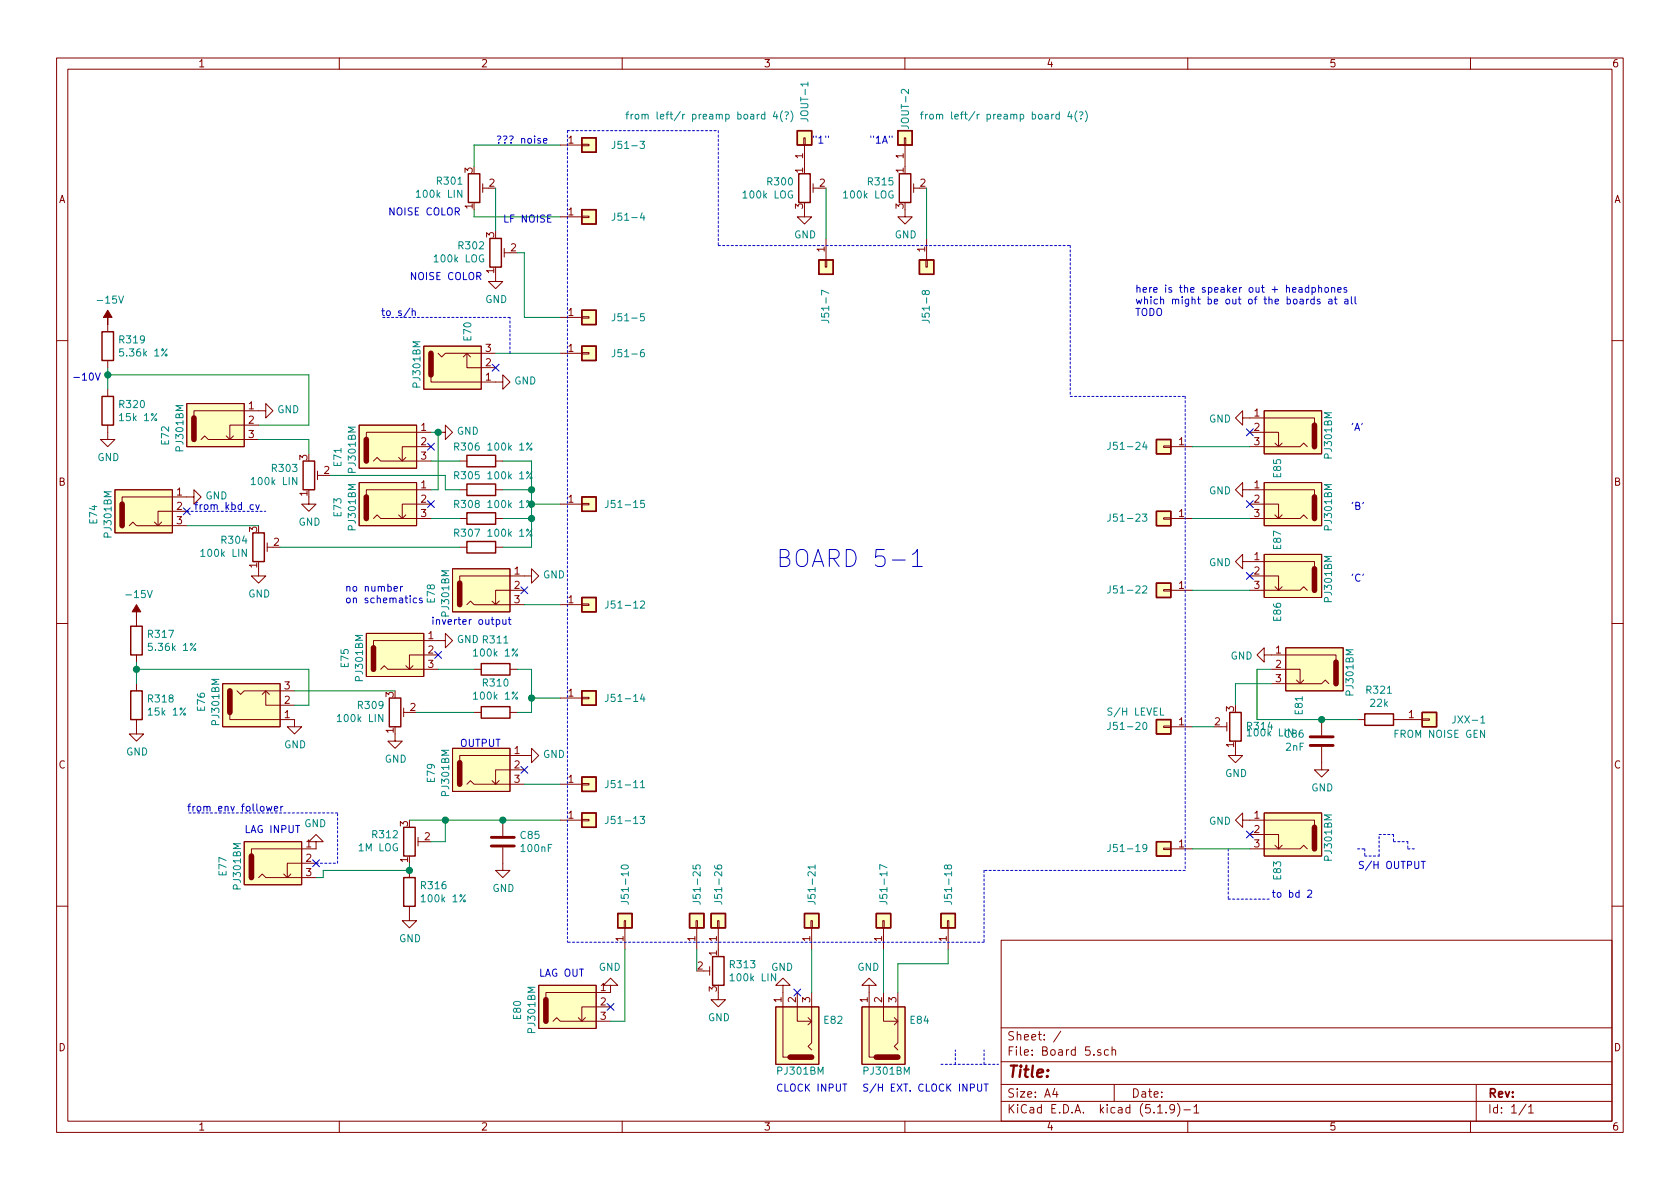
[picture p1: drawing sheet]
EESchema Schematic File Version 4
EELAYER 30 0
EELAYER END
$Descr A4 11693 8268
encoding utf-8
Sheet 1 1
Title ""
Date ""
Rev ""
Comp ""
Comment1 ""
Comment2 ""
Comment3 ""
Comment4 ""
$EndDescr
$Comp
L Connector_Generic:Conn_01x01 J51-18
U 1 1
P 6600 6400
F 0 "J51-18" H 7000 6400 50  0000 R CNN
F 1 "~" V 6473 6312 50  0000 R CNN
F 2 "" H 6600 6400 50  0001 C CNN
F 3 "~" H 6600 6400 50  0001 C CNN
	1    6600 6400
	0    -1   -1   0   
$EndComp
$Comp
L Connector_Generic:Conn_01x01 J51-17
U 1 1
P 6150 6400
F 0 "J51-17" H 6550 6400 50  0000 R CNN
F 1 "~" V 6023 6312 50  0000 R CNN
F 2 "" H 6150 6400 50  0001 C CNN
F 3 "~" H 6150 6400 50  0001 C CNN
	1    6150 6400
	0    -1   -1   0   
$EndComp
$Comp
L Connector_Generic:Conn_01x01 J51-21
U 1 1
P 5650 6400
F 0 "J51-21" H 6050 6400 50  0000 R CNN
F 1 "~" H 6300 6300 50  0000 R CNN
F 2 "" H 5650 6400 50  0001 C CNN
F 3 "~" H 5650 6400 50  0001 C CNN
	1    5650 6400
	0    -1   -1   0   
$EndComp
$Comp
L w_connector:PJ301BM E82
U 1 1
P 5550 7000
F 0 "E82" V 5454 6822 50  0000 R CNN
F 1 "PJ301BM" V 5100 7150 50  0000 R CNN
F 2 "" H 5700 7100 50  0001 C CNN
F 3 "https://www.thonk.co.uk/shop/3-5mm-jacks/" H 5700 7100 50  0001 C CNN
	1    5550 7000
	0    -1   -1   0   
$EndComp
Wire Wire Line
	6600 6600 6600 6700
Wire Wire Line
	6600 6700 6250 6700
Wire Wire Line
	6250 6700 6250 6900
Wire Wire Line
	6150 6900 6150 6600
Wire Wire Line
	5650 6900 5650 6600
$Comp
L power:GND #PWR0101
U 1 1
P 5450 6900
F 0 "#PWR0101" H 5450 6650 50  0001 C CNN
F 1 "GND" H 5455 6727 50  0000 C CNN
F 2 "" H 5450 6900 50  0001 C CNN
F 3 "" H 5450 6900 50  0001 C CNN
	1    5450 6900
	-1   0    0    1   
$EndComp
$Comp
L power:GND #PWR0102
U 1 1
P 6050 6900
F 0 "#PWR0102" H 6050 6650 50  0001 C CNN
F 1 "GND" H 6055 6727 50  0000 C CNN
F 2 "" H 6050 6900 50  0001 C CNN
F 3 "" H 6050 6900 50  0001 C CNN
	1    6050 6900
	-1   0    0    1   
$EndComp
NoConn ~ 5550 6900
Text Notes 6000 7600 0    50   ~ 0
S/H EXT. CLOCK INPUT
Text Notes 5400 7600 0    50   ~ 0
CLOCK INPUT
$Comp
L Connector_Generic:Conn_01x01 J51-19
U 1 1
P 8100 5900
F 0 "J51-19" H 8500 5900 50  0000 R CNN
F 1 "~" V 7973 5812 50  0000 R CNN
F 2 "" H 8100 5900 50  0001 C CNN
F 3 "~" H 8100 5900 50  0001 C CNN
	1    8100 5900
	-1   0    0    1   
$EndComp
$Comp
L w_connector:PJ301BM E83
U 1 1
P 8800 5800
F 0 "E83" V 8704 5622 50  0000 R CNN
F 1 "PJ301BM" V 8350 5950 50  0000 R CNN
F 2 "" H 8950 5900 50  0001 C CNN
F 3 "https://www.thonk.co.uk/shop/3-5mm-jacks/" H 8950 5900 50  0001 C CNN
	1    8800 5800
	-1   0    0    -1  
$EndComp
Wire Wire Line
	8700 5900 8300 5900
Wire Notes Line
	8550 5900 8550 6250
Wire Notes Line
	8550 6250 8850 6250
Text Notes 8850 6250 0    50   ~ 0
to bd 2
NoConn ~ 8700 5800
$Comp
L power:GND #PWR0103
U 1 1
P 8700 5700
F 0 "#PWR0103" H 8700 5450 50  0001 C CNN
F 1 "GND" V 8705 5572 50  0000 R CNN
F 2 "" H 8700 5700 50  0001 C CNN
F 3 "" H 8700 5700 50  0001 C CNN
	1    8700 5700
	0    1    1    0   
$EndComp
Wire Notes Line
	6650 7400 6650 7300
Wire Notes Line
	6850 7400 6850 7300
Wire Notes Line
	6550 7400 6950 7400
Text Notes 9450 6050 0    50   ~ 0
S/H OUTPUT
Wire Notes Line
	9450 5900 9500 5900
Wire Notes Line
	9500 5900 9500 5950
Wire Notes Line
	9500 5950 9600 5950
Wire Notes Line
	9600 5950 9600 5800
Wire Notes Line
	9700 5800 9700 5850
Wire Notes Line
	9800 5850 9800 5900
Wire Notes Line
	9800 5900 9850 5900
Wire Notes Line
	9600 5800 9700 5800
Wire Notes Line
	9700 5850 9800 5850
$Comp
L Connector_Generic:Conn_01x01 J51-20
U 1 1
P 8100 5050
F 0 "J51-20" H 8500 5050 50  0000 R CNN
F 1 "S/H LEVEL" H 8500 4950 50  0000 R CNN
F 2 "" H 8100 5050 50  0001 C CNN
F 3 "~" H 8100 5050 50  0001 C CNN
	1    8100 5050
	-1   0    0    1   
$EndComp
$Comp
L Device:R_POT_TRIM R314
U 1 1
P 8600 5050
F 0 "R314" H 8530 5050 50  0000 R CNN
F 1 "100k LIN" H 8530 5095 50  0000 R CNN
F 2 "" H 8600 5050 50  0001 C CNN
F 3 "~" H 8600 5050 50  0001 C CNN
	1    8600 5050
	-1   0    0    1   
$EndComp
Wire Wire Line
	8450 5050 8300 5050
$Comp
L power:GND #PWR0104
U 1 1
P 8600 5200
F 0 "#PWR0104" H 8600 4950 50  0001 C CNN
F 1 "GND" H 8605 5027 50  0000 C CNN
F 2 "" H 8600 5200 50  0001 C CNN
F 3 "" H 8600 5200 50  0001 C CNN
	1    8600 5200
	1    0    0    -1  
$EndComp
$Comp
L w_connector:PJ301BM E81
U 1 1
P 8950 4650
F 0 "E81" V 8854 4472 50  0000 R CNN
F 1 "PJ301BM" V 8500 4800 50  0000 R CNN
F 2 "" H 9100 4750 50  0001 C CNN
F 3 "https://www.thonk.co.uk/shop/3-5mm-jacks/" H 9100 4750 50  0001 C CNN
	1    8950 4650
	-1   0    0    -1  
$EndComp
Wire Wire Line
	8850 4750 8600 4750
Wire Wire Line
	8600 4750 8600 4900
$Comp
L power:GND #PWR0105
U 1 1
P 8850 4550
F 0 "#PWR0105" H 8850 4300 50  0001 C CNN
F 1 "GND" V 8855 4422 50  0000 R CNN
F 2 "" H 8850 4550 50  0001 C CNN
F 3 "" H 8850 4550 50  0001 C CNN
	1    8850 4550
	0    1    1    0   
$EndComp
Wire Wire Line
	8850 4650 8750 4650
Wire Wire Line
	8750 4650 8750 5000
Wire Wire Line
	8750 5000 9200 5000
$Comp
L Device:C C86
U 1 1
P 9200 5150
F 0 "C86" H 9085 5104 50  0000 R CNN
F 1 "2nF" H 9085 5195 50  0000 R CNN
F 2 "" H 9238 5000 50  0001 C CNN
F 3 "~" H 9200 5150 50  0001 C CNN
	1    9200 5150
	1    0    0    1   
$EndComp
$Comp
L Device:R R321
U 1 1
P 9600 5000
F 0 "R321" V 9393 5000 50  0000 C CNN
F 1 "22k" V 9484 5000 50  0000 C CNN
F 2 "" V 9530 5000 50  0001 C CNN
F 3 "~" H 9600 5000 50  0001 C CNN
	1    9600 5000
	0    1    1    0   
$EndComp
Wire Wire Line
	9450 5000 9200 5000
Connection ~ 9200 5000
$Comp
L Connector_Generic:Conn_01x01 JXX-1
U 1 1
P 9950 5000
F 0 "JXX-1" H 10350 5000 50  0000 R CNN
F 1 "FROM NOISE GEN" H 10350 4900 50  0000 R CNN
F 2 "" H 9950 5000 50  0001 C CNN
F 3 "~" H 9950 5000 50  0001 C CNN
	1    9950 5000
	1    0    0    -1  
$EndComp
$Comp
L power:GND #PWR0106
U 1 1
P 9200 5300
F 0 "#PWR0106" H 9200 5050 50  0001 C CNN
F 1 "GND" H 9205 5127 50  0000 C CNN
F 2 "" H 9200 5300 50  0001 C CNN
F 3 "" H 9200 5300 50  0001 C CNN
	1    9200 5300
	1    0    0    -1  
$EndComp
$Comp
L Connector_Generic:Conn_01x01 J51-22
U 1 1
P 8100 4100
F 0 "J51-22" H 8500 4100 50  0000 R CNN
F 1 "~" V 7973 4012 50  0000 R CNN
F 2 "" H 8100 4100 50  0001 C CNN
F 3 "~" H 8100 4100 50  0001 C CNN
	1    8100 4100
	-1   0    0    1   
$EndComp
$Comp
L w_connector:PJ301BM E86
U 1 1
P 8800 4000
F 0 "E86" V 8704 3822 50  0000 R CNN
F 1 "PJ301BM" V 8350 4150 50  0000 R CNN
F 2 "" H 8950 4100 50  0001 C CNN
F 3 "https://www.thonk.co.uk/shop/3-5mm-jacks/" H 8950 4100 50  0001 C CNN
	1    8800 4000
	-1   0    0    -1  
$EndComp
Wire Wire Line
	8700 4100 8300 4100
NoConn ~ 8700 4000
$Comp
L power:GND #PWR0107
U 1 1
P 8700 3900
F 0 "#PWR0107" H 8700 3650 50  0001 C CNN
F 1 "GND" V 8705 3772 50  0000 R CNN
F 2 "" H 8700 3900 50  0001 C CNN
F 3 "" H 8700 3900 50  0001 C CNN
	1    8700 3900
	0    1    1    0   
$EndComp
$Comp
L Connector_Generic:Conn_01x01 J51-23
U 1 1
P 8100 3600
F 0 "J51-23" H 8500 3600 50  0000 R CNN
F 1 "~" V 7973 3512 50  0000 R CNN
F 2 "" H 8100 3600 50  0001 C CNN
F 3 "~" H 8100 3600 50  0001 C CNN
	1    8100 3600
	-1   0    0    1   
$EndComp
$Comp
L w_connector:PJ301BM E87
U 1 1
P 8800 3500
F 0 "E87" V 8704 3322 50  0000 R CNN
F 1 "PJ301BM" V 8350 3650 50  0000 R CNN
F 2 "" H 8950 3600 50  0001 C CNN
F 3 "https://www.thonk.co.uk/shop/3-5mm-jacks/" H 8950 3600 50  0001 C CNN
	1    8800 3500
	-1   0    0    -1  
$EndComp
Wire Wire Line
	8700 3600 8300 3600
NoConn ~ 8700 3500
$Comp
L power:GND #PWR0108
U 1 1
P 8700 3400
F 0 "#PWR0108" H 8700 3150 50  0001 C CNN
F 1 "GND" V 8705 3272 50  0000 R CNN
F 2 "" H 8700 3400 50  0001 C CNN
F 3 "" H 8700 3400 50  0001 C CNN
	1    8700 3400
	0    1    1    0   
$EndComp
$Comp
L Connector_Generic:Conn_01x01 J51-24
U 1 1
P 8100 3100
F 0 "J51-24" H 8500 3100 50  0000 R CNN
F 1 "~" V 7973 3012 50  0000 R CNN
F 2 "" H 8100 3100 50  0001 C CNN
F 3 "~" H 8100 3100 50  0001 C CNN
	1    8100 3100
	-1   0    0    1   
$EndComp
$Comp
L w_connector:PJ301BM E85
U 1 1
P 8800 3000
F 0 "E85" V 8704 2822 50  0000 R CNN
F 1 "PJ301BM" V 8350 3150 50  0000 R CNN
F 2 "" H 8950 3100 50  0001 C CNN
F 3 "https://www.thonk.co.uk/shop/3-5mm-jacks/" H 8950 3100 50  0001 C CNN
	1    8800 3000
	-1   0    0    -1  
$EndComp
Wire Wire Line
	8700 3100 8300 3100
NoConn ~ 8700 3000
$Comp
L power:GND #PWR0109
U 1 1
P 8700 2900
F 0 "#PWR0109" H 8700 2650 50  0001 C CNN
F 1 "GND" V 8705 2772 50  0000 R CNN
F 2 "" H 8700 2900 50  0001 C CNN
F 3 "" H 8700 2900 50  0001 C CNN
	1    8700 2900
	0    1    1    0   
$EndComp
Text Notes 9400 3000 0    50   ~ 0
'A'
Text Notes 9400 3550 0    50   ~ 0
'B'
Text Notes 9400 4050 0    50   ~ 0
'C'
Text Notes 7900 2200 0    50   ~ 0
here is the speaker out + headphones\nwhich might be out of the boards at all\nTODO
$Comp
L Device:R_POT_TRIM R300
U 1 1
P 5600 1300
F 0 "R300" H 5530 1346 50  0000 R CNN
F 1 "100k LOG" H 5530 1255 50  0000 R CNN
F 2 "" H 5600 1300 50  0001 C CNN
F 3 "~" H 5600 1300 50  0001 C CNN
	1    5600 1300
	1    0    0    -1  
$EndComp
$Comp
L Device:R_POT_TRIM R315
U 1 1
P 6300 1300
F 0 "R315" H 6230 1346 50  0000 R CNN
F 1 "100k LOG" H 6230 1255 50  0000 R CNN
F 2 "" H 6300 1300 50  0001 C CNN
F 3 "~" H 6300 1300 50  0001 C CNN
	1    6300 1300
	1    0    0    -1  
$EndComp
$Comp
L Connector_Generic:Conn_01x01 JOUT-1
U 1 1
P 5600 950
F 0 "JOUT-1" H 6000 950 50  0000 R CNN
F 1 "from left/r preamp board 4(?)" V 5750 2200 50  0000 R CNN
F 2 "" H 5600 950 50  0001 C CNN
F 3 "~" H 5600 950 50  0001 C CNN
	1    5600 950 
	0    -1   -1   0   
$EndComp
$Comp
L Connector_Generic:Conn_01x01 JOUT-2
U 1 1
P 6300 950
F 0 "JOUT-2" H 6650 950 50  0000 R CNN
F 1 "from left/r preamp board 4(?)" V 6450 850 50  0000 R CNN
F 2 "" H 6300 950 50  0001 C CNN
F 3 "~" H 6300 950 50  0001 C CNN
	1    6300 950 
	0    -1   -1   0   
$EndComp
$Comp
L power:GND #PWR0110
U 1 1
P 5600 1450
F 0 "#PWR0110" H 5600 1200 50  0001 C CNN
F 1 "GND" H 5605 1277 50  0000 C CNN
F 2 "" H 5600 1450 50  0001 C CNN
F 3 "" H 5600 1450 50  0001 C CNN
	1    5600 1450
	1    0    0    -1  
$EndComp
$Comp
L power:GND #PWR0111
U 1 1
P 6300 1450
F 0 "#PWR0111" H 6300 1200 50  0001 C CNN
F 1 "GND" H 6305 1277 50  0000 C CNN
F 2 "" H 6300 1450 50  0001 C CNN
F 3 "" H 6300 1450 50  0001 C CNN
	1    6300 1450
	1    0    0    -1  
$EndComp
$Comp
L Connector_Generic:Conn_01x01 J51-7
U 1 1
P 5750 1850
F 0 "J51-7" H 6150 1850 50  0000 R CNN
F 1 "~" V 5623 1762 50  0000 R CNN
F 2 "" H 5750 1850 50  0001 C CNN
F 3 "~" H 5750 1850 50  0001 C CNN
	1    5750 1850
	0    1    1    0   
$EndComp
$Comp
L Connector_Generic:Conn_01x01 J51-8
U 1 1
P 6450 1850
F 0 "J51-8" H 6850 1850 50  0000 R CNN
F 1 "~" V 6323 1762 50  0000 R CNN
F 2 "" H 6450 1850 50  0001 C CNN
F 3 "~" H 6450 1850 50  0001 C CNN
	1    6450 1850
	0    1    1    0   
$EndComp
Wire Wire Line
	6450 1300 6450 1650
Wire Wire Line
	5750 1650 5750 1300
$Comp
L Device:R_POT_TRIM R301
U 1 1
P 3300 1300
F 0 "R301" H 3230 1254 50  0000 R CNN
F 1 "100k LIN" H 3230 1345 50  0000 R CNN
F 2 "" H 3300 1300 50  0001 C CNN
F 3 "~" H 3300 1300 50  0001 C CNN
	1    3300 1300
	1    0    0    1   
$EndComp
Text Notes 2700 1500 0    50   ~ 0
NOISE COLOR
$Comp
L Device:R_POT_TRIM R302
U 1 1
P 3450 1750
F 0 "R302" H 3380 1704 50  0000 R CNN
F 1 "100k LOG" H 3380 1795 50  0000 R CNN
F 2 "" H 3450 1750 50  0001 C CNN
F 3 "~" H 3450 1750 50  0001 C CNN
	1    3450 1750
	1    0    0    1   
$EndComp
Text Notes 2850 1950 0    50   ~ 0
NOISE COLOR
$Comp
L Connector_Generic:Conn_01x01 J51-3
U 1 1
P 4100 1000
F 0 "J51-3" H 4500 1000 50  0000 R CNN
F 1 "~" V 3973 912 50  0000 R CNN
F 2 "" H 4100 1000 50  0001 C CNN
F 3 "~" H 4100 1000 50  0001 C CNN
	1    4100 1000
	1    0    0    -1  
$EndComp
$Comp
L Connector_Generic:Conn_01x01 J51-4
U 1 1
P 4100 1500
F 0 "J51-4" H 4500 1500 50  0000 R CNN
F 1 "~" V 3973 1412 50  0000 R CNN
F 2 "" H 4100 1500 50  0001 C CNN
F 3 "~" H 4100 1500 50  0001 C CNN
	1    4100 1500
	1    0    0    -1  
$EndComp
Text Notes 3450 1000 0    50   ~ 0
??? noise
Text Notes 3500 1550 0    50   ~ 0
LF NOISE
$Comp
L power:GND #PWR0112
U 1 1
P 3450 1900
F 0 "#PWR0112" H 3450 1650 50  0001 C CNN
F 1 "GND" H 3455 1727 50  0000 C CNN
F 2 "" H 3450 1900 50  0001 C CNN
F 3 "" H 3450 1900 50  0001 C CNN
	1    3450 1900
	1    0    0    -1  
$EndComp
$Comp
L Connector_Generic:Conn_01x01 J51-5
U 1 1
P 4100 2200
F 0 "J51-5" H 4500 2200 50  0000 R CNN
F 1 "~" V 3973 2112 50  0000 R CNN
F 2 "" H 4100 2200 50  0001 C CNN
F 3 "~" H 4100 2200 50  0001 C CNN
	1    4100 2200
	1    0    0    -1  
$EndComp
$Comp
L Connector_Generic:Conn_01x01 J51-6
U 1 1
P 4100 2450
F 0 "J51-6" H 4500 2450 50  0000 R CNN
F 1 "~" V 3973 2362 50  0000 R CNN
F 2 "" H 4100 2450 50  0001 C CNN
F 3 "~" H 4100 2450 50  0001 C CNN
	1    4100 2450
	1    0    0    -1  
$EndComp
Wire Wire Line
	3300 1150 3300 1000
Wire Wire Line
	3300 1000 3900 1000
Wire Wire Line
	3300 1450 3300 1500
Wire Wire Line
	3300 1500 3900 1500
Wire Wire Line
	3450 1300 3450 1600
Wire Wire Line
	3600 1750 3650 1750
Wire Wire Line
	3650 1750 3650 2200
Wire Wire Line
	3650 2200 3900 2200
$Comp
L w_connector:PJ301BM E70
U 1 1
P 3350 2550
F 0 "E70" V 3254 2372 50  0000 R CNN
F 1 "PJ301BM" V 2900 2700 50  0000 R CNN
F 2 "" H 3500 2650 50  0001 C CNN
F 3 "https://www.thonk.co.uk/shop/3-5mm-jacks/" H 3500 2650 50  0001 C CNN
	1    3350 2550
	1    0    0    1   
$EndComp
Wire Wire Line
	3450 2450 3900 2450
NoConn ~ 3450 2550
$Comp
L power:GND #PWR0113
U 1 1
P 3450 2650
F 0 "#PWR0113" H 3450 2400 50  0001 C CNN
F 1 "GND" V 3455 2522 50  0000 R CNN
F 2 "" H 3450 2650 50  0001 C CNN
F 3 "" H 3450 2650 50  0001 C CNN
	1    3450 2650
	0    -1   -1   0   
$EndComp
Wire Notes Line
	3550 2450 3550 2200
Wire Notes Line
	3550 2200 2650 2200
Text Notes 2650 2200 0    50   ~ 0
to s/h
$Comp
L Connector_Generic:Conn_01x01 J51-15
U 1 1
P 4100 3500
F 0 "J51-15" H 4500 3500 50  0000 R CNN
F 1 "~" V 3973 3412 50  0000 R CNN
F 2 "" H 4100 3500 50  0001 C CNN
F 3 "~" H 4100 3500 50  0001 C CNN
	1    4100 3500
	1    0    0    -1  
$EndComp
$Comp
L Connector_Generic:Conn_01x01 J51-12
U 1 1
P 4100 4200
F 0 "J51-12" H 4500 4200 50  0000 R CNN
F 1 "~" V 3973 4112 50  0000 R CNN
F 2 "" H 4100 4200 50  0001 C CNN
F 3 "~" H 4100 4200 50  0001 C CNN
	1    4100 4200
	1    0    0    -1  
$EndComp
$Comp
L Connector_Generic:Conn_01x01 J51-14
U 1 1
P 4100 4850
F 0 "J51-14" H 4500 4850 50  0000 R CNN
F 1 "~" V 3973 4762 50  0000 R CNN
F 2 "" H 4100 4850 50  0001 C CNN
F 3 "~" H 4100 4850 50  0001 C CNN
	1    4100 4850
	1    0    0    -1  
$EndComp
$Comp
L Connector_Generic:Conn_01x01 J51-11
U 1 1
P 4100 5450
F 0 "J51-11" H 4500 5450 50  0000 R CNN
F 1 "~" V 3973 5362 50  0000 R CNN
F 2 "" H 4100 5450 50  0001 C CNN
F 3 "~" H 4100 5450 50  0001 C CNN
	1    4100 5450
	1    0    0    -1  
$EndComp
$Comp
L Connector_Generic:Conn_01x01 J51-13
U 1 1
P 4100 5700
F 0 "J51-13" H 4500 5700 50  0000 R CNN
F 1 "~" V 3973 5612 50  0000 R CNN
F 2 "" H 4100 5700 50  0001 C CNN
F 3 "~" H 4100 5700 50  0001 C CNN
	1    4100 5700
	1    0    0    -1  
$EndComp
$Comp
L Device:R R306
U 1 1
P 3350 3200
F 0 "R306" V 3250 3100 50  0000 C CNN
F 1 "100k 1%" V 3250 3400 50  0000 C CNN
F 2 "" V 3280 3200 50  0001 C CNN
F 3 "~" H 3350 3200 50  0001 C CNN
	1    3350 3200
	0    1    1    0   
$EndComp
$Comp
L Device:R R305
U 1 1
P 3350 3400
F 0 "R305" V 3250 3300 50  0000 C CNN
F 1 "100k 1%" V 3250 3600 50  0000 C CNN
F 2 "" V 3280 3400 50  0001 C CNN
F 3 "~" H 3350 3400 50  0001 C CNN
	1    3350 3400
	0    1    1    0   
$EndComp
$Comp
L Device:R R308
U 1 1
P 3350 3600
F 0 "R308" V 3250 3500 50  0000 C CNN
F 1 "100k 1%" V 3250 3800 50  0000 C CNN
F 2 "" V 3280 3600 50  0001 C CNN
F 3 "~" H 3350 3600 50  0001 C CNN
	1    3350 3600
	0    1    1    0   
$EndComp
$Comp
L Device:R R307
U 1 1
P 3350 3800
F 0 "R307" V 3250 3700 50  0000 C CNN
F 1 "100k 1%" V 3250 4000 50  0000 C CNN
F 2 "" V 3280 3800 50  0001 C CNN
F 3 "~" H 3350 3800 50  0001 C CNN
	1    3350 3800
	0    1    1    0   
$EndComp
$Comp
L w_connector:PJ301BM E71
U 1 1
P 2900 3100
F 0 "E71" V 2350 3100 50  0000 R CNN
F 1 "PJ301BM" V 2450 3250 50  0000 R CNN
F 2 "" H 3050 3200 50  0001 C CNN
F 3 "https://www.thonk.co.uk/shop/3-5mm-jacks/" H 3050 3200 50  0001 C CNN
	1    2900 3100
	1    0    0    -1  
$EndComp
$Comp
L w_connector:PJ301BM E73
U 1 1
P 2900 3500
F 0 "E73" V 2350 3550 50  0000 R CNN
F 1 "PJ301BM" V 2450 3650 50  0000 R CNN
F 2 "" H 3050 3600 50  0001 C CNN
F 3 "https://www.thonk.co.uk/shop/3-5mm-jacks/" H 3050 3600 50  0001 C CNN
	1    2900 3500
	1    0    0    -1  
$EndComp
NoConn ~ 3000 3100
NoConn ~ 3000 3500
$Comp
L power:GND #PWR0114
U 1 1
P 3050 3000
F 0 "#PWR0114" H 3050 2750 50  0001 C CNN
F 1 "GND" V 3055 2872 50  0000 R CNN
F 2 "" H 3050 3000 50  0001 C CNN
F 3 "" H 3050 3000 50  0001 C CNN
	1    3050 3000
	0    -1   -1   0   
$EndComp
Wire Wire Line
	3000 3000 3050 3000
Wire Wire Line
	3050 3000 3050 3400
Wire Wire Line
	3050 3400 3000 3400
Connection ~ 3050 3000
Wire Wire Line
	3000 3200 3200 3200
Wire Wire Line
	3000 3600 3200 3600
Wire Wire Line
	3500 3200 3700 3200
Wire Wire Line
	3700 3200 3700 3400
Wire Wire Line
	3700 3500 3900 3500
Wire Wire Line
	3500 3400 3700 3400
Connection ~ 3700 3400
Wire Wire Line
	3700 3400 3700 3500
Wire Wire Line
	3700 3500 3700 3600
Wire Wire Line
	3700 3600 3500 3600
Connection ~ 3700 3500
Wire Wire Line
	3500 3800 3700 3800
Wire Wire Line
	3700 3800 3700 3600
Connection ~ 3700 3600
$Comp
L Device:R_POT_TRIM R303
U 1 1
P 2150 3300
F 0 "R303" H 2081 3254 50  0000 R CNN
F 1 "100k LIN" H 2081 3345 50  0000 R CNN
F 2 "" H 2150 3300 50  0001 C CNN
F 3 "~" H 2150 3300 50  0001 C CNN
	1    2150 3300
	1    0    0    1   
$EndComp
$Comp
L w_connector:PJ301BM E72
U 1 1
P 1700 2950
F 0 "E72" V 1150 2950 50  0000 R CNN
F 1 "PJ301BM" V 1250 3100 50  0000 R CNN
F 2 "" H 1850 3050 50  0001 C CNN
F 3 "https://www.thonk.co.uk/shop/3-5mm-jacks/" H 1850 3050 50  0001 C CNN
	1    1700 2950
	1    0    0    -1  
$EndComp
Wire Wire Line
	3200 3400 3100 3400
Wire Wire Line
	3100 3400 3100 3300
Wire Wire Line
	3100 3300 2300 3300
$Comp
L power:GND #PWR0115
U 1 1
P 2150 3450
F 0 "#PWR0115" H 2150 3200 50  0001 C CNN
F 1 "GND" H 2155 3277 50  0000 C CNN
F 2 "" H 2150 3450 50  0001 C CNN
F 3 "" H 2150 3450 50  0001 C CNN
	1    2150 3450
	1    0    0    -1  
$EndComp
Wire Wire Line
	1800 3050 2150 3050
Wire Wire Line
	2150 3050 2150 3150
$Comp
L power:GND #PWR0116
U 1 1
P 1800 2850
F 0 "#PWR0116" H 1800 2600 50  0001 C CNN
F 1 "GND" V 1805 2722 50  0000 R CNN
F 2 "" H 1800 2850 50  0001 C CNN
F 3 "" H 1800 2850 50  0001 C CNN
	1    1800 2850
	0    -1   -1   0   
$EndComp
$Comp
L Device:R R320
U 1 1
P 750 2850
F 0 "R320" H 820 2896 50  0000 L CNN
F 1 "15k 1%" H 820 2805 50  0000 L CNN
F 2 "" V 680 2850 50  0001 C CNN
F 3 "~" H 750 2850 50  0001 C CNN
	1    750  2850
	1    0    0    -1  
$EndComp
$Comp
L Device:R R319
U 1 1
P 750 2400
F 0 "R319" H 820 2446 50  0000 L CNN
F 1 "5.36k 1%" H 820 2355 50  0000 L CNN
F 2 "" V 680 2400 50  0001 C CNN
F 3 "~" H 750 2400 50  0001 C CNN
	1    750  2400
	1    0    0    -1  
$EndComp
Text Notes 500  2650 0    50   ~ 0
-10V
Wire Wire Line
	750  2550 750  2600
Wire Wire Line
	750  2600 2150 2600
Wire Wire Line
	2150 2600 2150 2950
Wire Wire Line
	2150 2950 1800 2950
Connection ~ 750  2600
Wire Wire Line
	750  2600 750  2700
$Comp
L power:-15V #PWR0117
U 1 1
P 750 2250
F 0 "#PWR0117" H 750 2350 50  0001 C CNN
F 1 "-15V" H 765 2423 50  0000 C CNN
F 2 "" H 750 2250 50  0001 C CNN
F 3 "" H 750 2250 50  0001 C CNN
	1    750  2250
	1    0    0    -1  
$EndComp
$Comp
L power:GND #PWR0118
U 1 1
P 750 3000
F 0 "#PWR0118" H 750 2750 50  0001 C CNN
F 1 "GND" H 755 2827 50  0000 C CNN
F 2 "" H 750 3000 50  0001 C CNN
F 3 "" H 750 3000 50  0001 C CNN
	1    750  3000
	1    0    0    -1  
$EndComp
$Comp
L Device:R_POT_TRIM R304
U 1 1
P 1800 3800
F 0 "R304" H 1730 3754 50  0000 R CNN
F 1 "100k LIN" H 1730 3845 50  0000 R CNN
F 2 "" H 1800 3800 50  0001 C CNN
F 3 "~" H 1800 3800 50  0001 C CNN
	1    1800 3800
	1    0    0    1   
$EndComp
Wire Wire Line
	1950 3800 3200 3800
$Comp
L w_connector:PJ301BM E74
U 1 1
P 1200 3550
F 0 "E74" V 650 3600 50  0000 R CNN
F 1 "PJ301BM" V 750 3700 50  0000 R CNN
F 2 "" H 1350 3650 50  0001 C CNN
F 3 "https://www.thonk.co.uk/shop/3-5mm-jacks/" H 1350 3650 50  0001 C CNN
	1    1200 3550
	1    0    0    -1  
$EndComp
Wire Wire Line
	1300 3650 1800 3650
NoConn ~ 1300 3550
Text Notes 1350 3550 0    50   ~ 0
from kbd cv
Wire Notes Line
	1300 3550 1850 3550
$Comp
L power:GND #PWR0119
U 1 1
P 1300 3450
F 0 "#PWR0119" H 1300 3200 50  0001 C CNN
F 1 "GND" V 1305 3322 50  0000 R CNN
F 2 "" H 1300 3450 50  0001 C CNN
F 3 "" H 1300 3450 50  0001 C CNN
	1    1300 3450
	0    -1   -1   0   
$EndComp
$Comp
L power:GND #PWR0120
U 1 1
P 1800 3950
F 0 "#PWR0120" H 1800 3700 50  0001 C CNN
F 1 "GND" H 1805 3777 50  0000 C CNN
F 2 "" H 1800 3950 50  0001 C CNN
F 3 "" H 1800 3950 50  0001 C CNN
	1    1800 3950
	1    0    0    -1  
$EndComp
$Comp
L w_connector:PJ301BM E78
U 1 1
P 3550 4100
F 0 "E78" V 3000 4150 50  0000 R CNN
F 1 "PJ301BM" V 3100 4250 50  0000 R CNN
F 2 "" H 3700 4200 50  0001 C CNN
F 3 "https://www.thonk.co.uk/shop/3-5mm-jacks/" H 3700 4200 50  0001 C CNN
	1    3550 4100
	1    0    0    -1  
$EndComp
Wire Wire Line
	3650 4200 3900 4200
Text Notes 2400 4200 0    50   ~ 0
no number\non schematics
Text Notes 3000 4350 0    50   ~ 0
inverter output
NoConn ~ 3650 4100
$Comp
L power:GND #PWR0121
U 1 1
P 3650 4000
F 0 "#PWR0121" H 3650 3750 50  0001 C CNN
F 1 "GND" V 3655 3872 50  0000 R CNN
F 2 "" H 3650 4000 50  0001 C CNN
F 3 "" H 3650 4000 50  0001 C CNN
	1    3650 4000
	0    -1   -1   0   
$EndComp
$Comp
L Device:R R311
U 1 1
P 3450 4650
F 0 "R311" V 3243 4650 50  0000 C CNN
F 1 "100k 1%" V 3334 4650 50  0000 C CNN
F 2 "" V 3380 4650 50  0001 C CNN
F 3 "~" H 3450 4650 50  0001 C CNN
	1    3450 4650
	0    1    1    0   
$EndComp
$Comp
L w_connector:PJ301BM E75
U 1 1
P 2950 4550
F 0 "E75" V 2400 4600 50  0000 R CNN
F 1 "PJ301BM" V 2500 4700 50  0000 R CNN
F 2 "" H 3100 4650 50  0001 C CNN
F 3 "https://www.thonk.co.uk/shop/3-5mm-jacks/" H 3100 4650 50  0001 C CNN
	1    2950 4550
	1    0    0    -1  
$EndComp
Wire Wire Line
	3050 4650 3300 4650
$Comp
L power:GND #PWR0122
U 1 1
P 3050 4450
F 0 "#PWR0122" H 3050 4200 50  0001 C CNN
F 1 "GND" V 3055 4322 50  0000 R CNN
F 2 "" H 3050 4450 50  0001 C CNN
F 3 "" H 3050 4450 50  0001 C CNN
	1    3050 4450
	0    -1   -1   0   
$EndComp
NoConn ~ 3050 4550
Wire Wire Line
	3600 4650 3700 4650
Wire Wire Line
	3700 4650 3700 4850
Wire Wire Line
	3700 4850 3900 4850
$Comp
L Device:R R310
U 1 1
P 3450 4950
F 0 "R310" V 3243 4950 50  0000 C CNN
F 1 "100k 1%" V 3334 4950 50  0000 C CNN
F 2 "" V 3380 4950 50  0001 C CNN
F 3 "~" H 3450 4950 50  0001 C CNN
	1    3450 4950
	0    1    1    0   
$EndComp
Wire Wire Line
	3600 4950 3700 4950
Wire Wire Line
	3700 4950 3700 4850
Connection ~ 3700 4850
$Comp
L Device:R_POT_TRIM R309
U 1 1
P 2750 4950
F 0 "R309" H 2680 4904 50  0000 R CNN
F 1 "100k LIN" H 2680 4995 50  0000 R CNN
F 2 "" H 2750 4950 50  0001 C CNN
F 3 "~" H 2750 4950 50  0001 C CNN
	1    2750 4950
	1    0    0    1   
$EndComp
Wire Wire Line
	2900 4950 3300 4950
$Comp
L w_connector:PJ301BM E76
U 1 1
P 1950 4900
F 0 "E76" V 1400 4950 50  0000 R CNN
F 1 "PJ301BM" V 1500 5050 50  0000 R CNN
F 2 "" H 2100 5000 50  0001 C CNN
F 3 "https://www.thonk.co.uk/shop/3-5mm-jacks/" H 2100 5000 50  0001 C CNN
	1    1950 4900
	1    0    0    1   
$EndComp
Wire Wire Line
	2050 4800 2750 4800
$Comp
L power:GND #PWR0123
U 1 1
P 2750 5100
F 0 "#PWR0123" H 2750 4850 50  0001 C CNN
F 1 "GND" H 2755 4927 50  0000 C CNN
F 2 "" H 2750 5100 50  0001 C CNN
F 3 "" H 2750 5100 50  0001 C CNN
	1    2750 5100
	1    0    0    -1  
$EndComp
$Comp
L Device:R R317
U 1 1
P 950 4450
F 0 "R317" H 1020 4496 50  0000 L CNN
F 1 "5.36k 1%" H 1020 4405 50  0000 L CNN
F 2 "" V 880 4450 50  0001 C CNN
F 3 "~" H 950 4450 50  0001 C CNN
	1    950  4450
	1    0    0    -1  
$EndComp
$Comp
L Device:R R318
U 1 1
P 950 4900
F 0 "R318" H 1020 4946 50  0000 L CNN
F 1 "15k 1%" H 1020 4855 50  0000 L CNN
F 2 "" V 880 4900 50  0001 C CNN
F 3 "~" H 950 4900 50  0001 C CNN
	1    950  4900
	1    0    0    -1  
$EndComp
$Comp
L power:GND #PWR0124
U 1 1
P 950 5050
F 0 "#PWR0124" H 950 4800 50  0001 C CNN
F 1 "GND" H 955 4877 50  0000 C CNN
F 2 "" H 950 5050 50  0001 C CNN
F 3 "" H 950 5050 50  0001 C CNN
	1    950  5050
	1    0    0    -1  
$EndComp
$Comp
L power:-15V #PWR0125
U 1 1
P 950 4300
F 0 "#PWR0125" H 950 4400 50  0001 C CNN
F 1 "-15V" H 965 4473 50  0000 C CNN
F 2 "" H 950 4300 50  0001 C CNN
F 3 "" H 950 4300 50  0001 C CNN
	1    950  4300
	1    0    0    -1  
$EndComp
Wire Wire Line
	950  4600 950  4650
Wire Wire Line
	2050 4900 2150 4900
Wire Wire Line
	2150 4900 2150 4650
Wire Wire Line
	950  4650 2150 4650
Connection ~ 950  4650
Wire Wire Line
	950  4650 950  4750
$Comp
L power:GND #PWR0126
U 1 1
P 2050 5000
F 0 "#PWR0126" H 2050 4750 50  0001 C CNN
F 1 "GND" H 2055 4827 50  0000 C CNN
F 2 "" H 2050 5000 50  0001 C CNN
F 3 "" H 2050 5000 50  0001 C CNN
	1    2050 5000
	1    0    0    -1  
$EndComp
$Comp
L w_connector:PJ301BM E79
U 1 1
P 3550 5350
F 0 "E79" V 3000 5400 50  0000 R CNN
F 1 "PJ301BM" V 3100 5500 50  0000 R CNN
F 2 "" H 3700 5450 50  0001 C CNN
F 3 "https://www.thonk.co.uk/shop/3-5mm-jacks/" H 3700 5450 50  0001 C CNN
	1    3550 5350
	1    0    0    -1  
$EndComp
NoConn ~ 3650 5350
Wire Wire Line
	3650 5450 3900 5450
Text Notes 3200 5200 0    50   ~ 0
OUTPUT
$Comp
L power:GND #PWR0127
U 1 1
P 3650 5250
F 0 "#PWR0127" H 3650 5000 50  0001 C CNN
F 1 "GND" V 3655 5122 50  0000 R CNN
F 2 "" H 3650 5250 50  0001 C CNN
F 3 "" H 3650 5250 50  0001 C CNN
	1    3650 5250
	0    -1   -1   0   
$EndComp
$Comp
L Device:C C85
U 1 1
P 3500 5850
F 0 "C85" H 3615 5896 50  0000 L CNN
F 1 "100nF" H 3615 5805 50  0000 L CNN
F 2 "" H 3538 5700 50  0001 C CNN
F 3 "~" H 3500 5850 50  0001 C CNN
	1    3500 5850
	1    0    0    -1  
$EndComp
$Comp
L Device:R_POT_TRIM R312
U 1 1
P 2850 5850
F 0 "R312" H 2780 5804 50  0000 R CNN
F 1 "1M LOG" H 2780 5895 50  0000 R CNN
F 2 "" H 2850 5850 50  0001 C CNN
F 3 "~" H 2850 5850 50  0001 C CNN
	1    2850 5850
	1    0    0    1   
$EndComp
$Comp
L Device:R R316
U 1 1
P 2850 6200
F 0 "R316" H 2920 6246 50  0000 L CNN
F 1 "100k 1%" H 2920 6155 50  0000 L CNN
F 2 "" V 2780 6200 50  0001 C CNN
F 3 "~" H 2850 6200 50  0001 C CNN
	1    2850 6200
	1    0    0    -1  
$EndComp
Wire Wire Line
	2850 6000 2850 6050
$Comp
L w_connector:PJ301BM E77
U 1 1
P 2100 6000
F 0 "E77" V 1550 6050 50  0000 R CNN
F 1 "PJ301BM" V 1650 6150 50  0000 R CNN
F 2 "" H 2250 6100 50  0001 C CNN
F 3 "https://www.thonk.co.uk/shop/3-5mm-jacks/" H 2250 6100 50  0001 C CNN
	1    2100 6000
	1    0    0    -1  
$EndComp
Text Notes 1700 5800 0    50   ~ 0
LAG INPUT
Text Notes 1300 5650 0    50   ~ 0
from env follower
NoConn ~ 2200 6000
Wire Notes Line
	2200 6000 2350 6000
Wire Notes Line
	2350 6000 2350 5650
Wire Notes Line
	2350 5650 1300 5650
$Comp
L power:GND #PWR0128
U 1 1
P 2850 6350
F 0 "#PWR0128" H 2850 6100 50  0001 C CNN
F 1 "GND" H 2855 6177 50  0000 C CNN
F 2 "" H 2850 6350 50  0001 C CNN
F 3 "" H 2850 6350 50  0001 C CNN
	1    2850 6350
	1    0    0    -1  
$EndComp
Wire Wire Line
	2850 5700 3100 5700
Connection ~ 3500 5700
Wire Wire Line
	3500 5700 3900 5700
$Comp
L power:GND #PWR0129
U 1 1
P 3500 6000
F 0 "#PWR0129" H 3500 5750 50  0001 C CNN
F 1 "GND" H 3505 5827 50  0000 C CNN
F 2 "" H 3500 6000 50  0001 C CNN
F 3 "" H 3500 6000 50  0001 C CNN
	1    3500 6000
	1    0    0    -1  
$EndComp
Wire Wire Line
	3000 5850 3100 5850
Wire Wire Line
	3100 5850 3100 5700
Connection ~ 3100 5700
Wire Wire Line
	3100 5700 3500 5700
Wire Wire Line
	2850 6050 2250 6050
Wire Wire Line
	2250 6050 2250 6100
Wire Wire Line
	2250 6100 2200 6100
Connection ~ 2850 6050
$Comp
L power:GND #PWR0130
U 1 1
P 2200 5900
F 0 "#PWR0130" H 2200 5650 50  0001 C CNN
F 1 "GND" H 2205 5727 50  0000 C CNN
F 2 "" H 2200 5900 50  0001 C CNN
F 3 "" H 2200 5900 50  0001 C CNN
	1    2200 5900
	-1   0    0    1   
$EndComp
$Comp
L Connector_Generic:Conn_01x01 J51-26
U 1 1
P 5000 6400
F 0 "J51-26" H 5400 6400 50  0000 R CNN
F 1 "~" H 5650 6300 50  0000 R CNN
F 2 "" H 5000 6400 50  0001 C CNN
F 3 "~" H 5000 6400 50  0001 C CNN
	1    5000 6400
	0    -1   -1   0   
$EndComp
$Comp
L Device:R_POT_TRIM R313
U 1 1
P 5000 6750
F 0 "R313" H 4930 6796 50  0000 R CNN
F 1 "100k LIN" H 4930 6705 50  0000 R CNN
F 2 "" H 5000 6750 50  0001 C CNN
F 3 "~" H 5000 6750 50  0001 C CNN
	1    5000 6750
	-1   0    0    -1  
$EndComp
$Comp
L Connector_Generic:Conn_01x01 J51-25
U 1 1
P 4850 6400
F 0 "J51-25" H 5250 6400 50  0000 R CNN
F 1 "~" H 5500 6300 50  0000 R CNN
F 2 "" H 4850 6400 50  0001 C CNN
F 3 "~" H 4850 6400 50  0001 C CNN
	1    4850 6400
	0    -1   -1   0   
$EndComp
Wire Wire Line
	4850 6600 4850 6750
$Comp
L power:GND #PWR0131
U 1 1
P 5000 6900
F 0 "#PWR0131" H 5000 6650 50  0001 C CNN
F 1 "GND" H 5005 6727 50  0000 C CNN
F 2 "" H 5000 6900 50  0001 C CNN
F 3 "" H 5000 6900 50  0001 C CNN
	1    5000 6900
	1    0    0    -1  
$EndComp
$Comp
L Connector_Generic:Conn_01x01 J51-10
U 1 1
P 4350 6400
F 0 "J51-10" H 4750 6400 50  0000 R CNN
F 1 "~" H 5000 6300 50  0000 R CNN
F 2 "" H 4350 6400 50  0001 C CNN
F 3 "~" H 4350 6400 50  0001 C CNN
	1    4350 6400
	0    -1   -1   0   
$EndComp
$Comp
L w_connector:PJ301BM E80
U 1 1
P 4150 7000
F 0 "E80" V 3600 7050 50  0000 R CNN
F 1 "PJ301BM" V 3700 7150 50  0000 R CNN
F 2 "" H 4300 7100 50  0001 C CNN
F 3 "https://www.thonk.co.uk/shop/3-5mm-jacks/" H 4300 7100 50  0001 C CNN
	1    4150 7000
	1    0    0    -1  
$EndComp
NoConn ~ 4250 7000
Wire Wire Line
	4250 7100 4350 7100
Wire Wire Line
	4350 7100 4350 6600
$Comp
L power:GND #PWR0132
U 1 1
P 4250 6900
F 0 "#PWR0132" H 4250 6650 50  0001 C CNN
F 1 "GND" H 4255 6727 50  0000 C CNN
F 2 "" H 4250 6900 50  0001 C CNN
F 3 "" H 4250 6900 50  0001 C CNN
	1    4250 6900
	-1   0    0    1   
$EndComp
$Comp
L w_connector:PJ301BM E84
U 1 1
P 6150 7000
F 0 "E84" V 6054 6822 50  0000 R CNN
F 1 "PJ301BM" V 5700 7150 50  0000 R CNN
F 2 "" H 6300 7100 50  0001 C CNN
F 3 "https://www.thonk.co.uk/shop/3-5mm-jacks/" H 6300 7100 50  0001 C CNN
	1    6150 7000
	0    -1   -1   0   
$EndComp
Text Notes 6050 1000 0    50   ~ 0
"1A"
Text Notes 5650 1000 0    50   ~ 0
"1"
Wire Notes Line
	3950 900  5000 900 
Wire Notes Line
	5000 900  5000 1700
Wire Notes Line
	7450 1700 7450 2750
Wire Notes Line
	7450 2750 8250 2750
Wire Notes Line
	8250 2750 8250 6050
Wire Notes Line
	8250 6050 6850 6050
Wire Notes Line
	6850 6050 6850 6550
Wire Notes Line
	6850 6550 3950 6550
Wire Notes Line
	3950 900  3950 6550
Wire Notes Line
	5000 1700 7450 1700
Text Notes 5400 3950 0    118  ~ 0
BOARD 5-1
Text Notes 3750 6800 0    50   ~ 0
LAG OUT
$EndSCHEMATC
